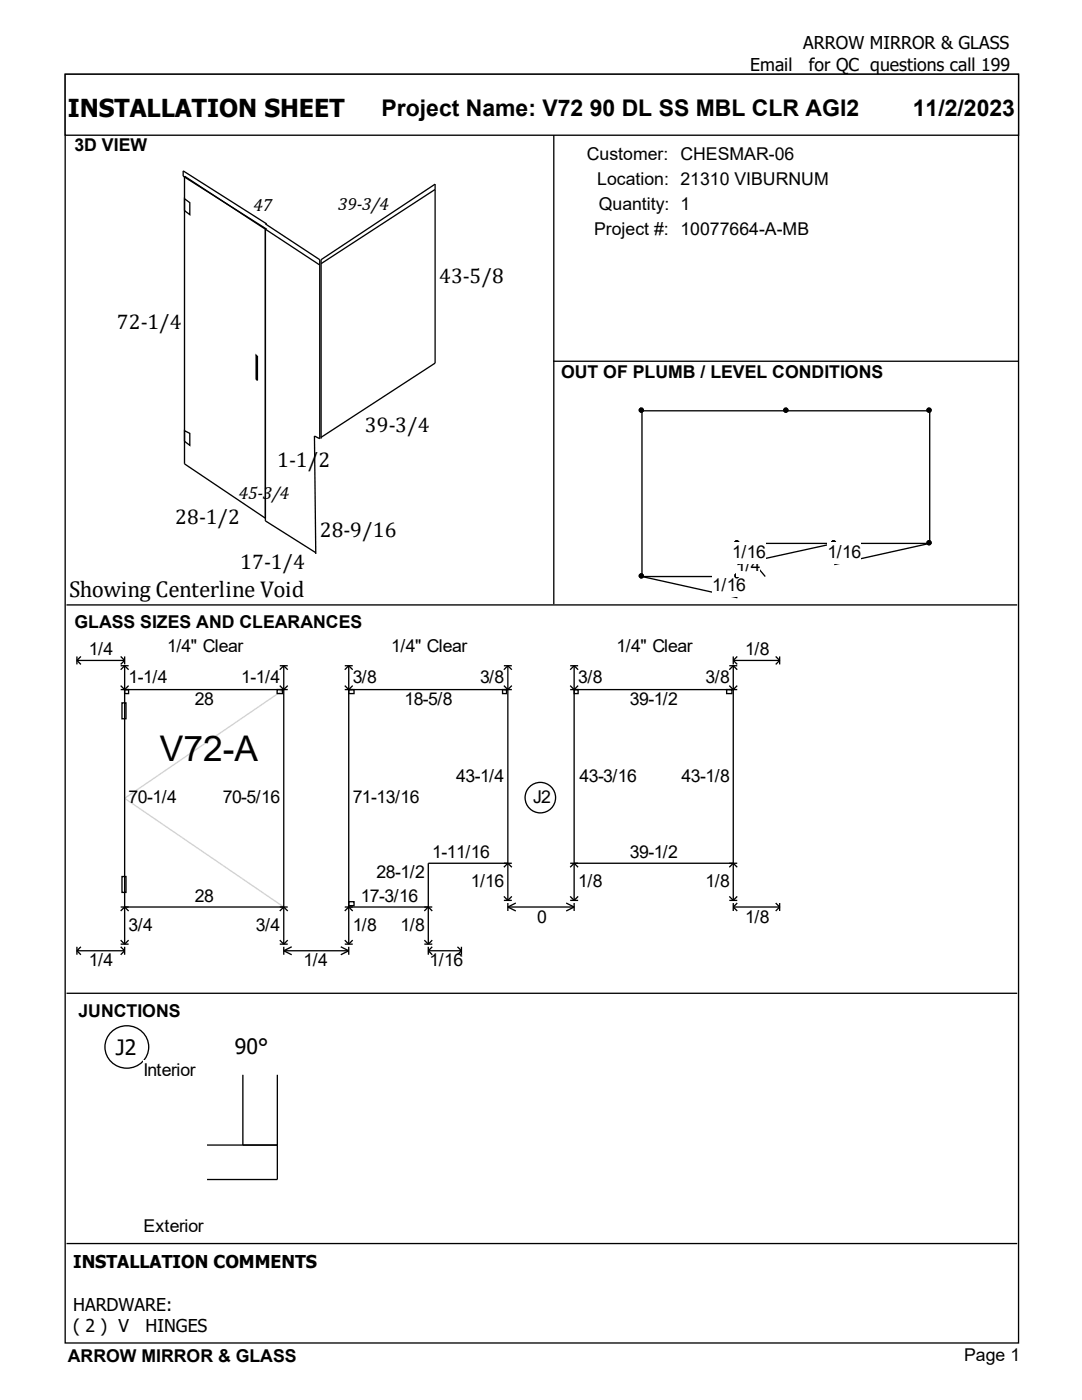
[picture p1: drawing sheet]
<svg xmlns="http://www.w3.org/2000/svg" width="216mm" height="279mm" viewBox="0 0 216 279" stroke-linecap="round" stroke-linejoin="round" font-family="sans-serif">
<g fill="#fff" stroke="#000" stroke-width=".26">
<path d="M13 14.8h190.2v253.2h-190.2z"/>
<path d="M13 14.8h190.2v12.2h-190.2z"/>
</g>
<path d="M13.5 30.7h96.7v89.4h-96.7z" fill="#fff"/>
<path d="M36.8 39.7l1.1 .8v2.3l-1.1-.8zM86.8 37.8l-22.7 14.8M110.5 27v93.6M53 45.7l-16.2-10.5v57.4l16.2 10.8M53 45.7v58.3l10 6.3M53 44.7l10.8 7.1v35.7l-1.1-.5 .3 23.6M53 45.7l10.8 7.2M53.2 44.7l-16.6-10.6v1.1l16.6 10.5M51.1 70.9l.3 .2v4.8l-.3-.3zM110.4 72.1h92.8M36.8 86l1.1 .5v2.4l-1.1-.8zM64.1 87.3l22.7-14.8v-35.8l-22.7 15.1v35.7" fill="none" stroke="#000" stroke-width=".26"/>
<path d="M110.9 77h91.9v43.1h-91.9z" fill="#fff"/>
<g fill="#000" stroke="#000" stroke-width=".26">
<circle cx="128" cy="81.9" r=".4"/>
<circle cx="128" cy="114.9" r=".4"/>
<circle cx="147" cy="114.9" r=".4"/>
</g>
<path d="M128.1 82v33.1M128.1 115.1h19M128.1 115.1l19 4.2" fill="none" stroke="#000" stroke-width=".26"/>
<path d="M142.1 114.8h6.6v4.2h-6.6z" fill-rule="evenodd" fill="#fff"/>
<g fill="#000" stroke="#000" stroke-width=".26">
<circle cx="147" cy="114.9" r=".4"/>
<circle cx="147" cy="108.3" r=".4"/>
</g>
<path d="M147.1 115.1v-6.7l5.6 6.7" fill="none" stroke="#000" stroke-width=".26"/>
<path d="M146.9 110.8h4.7v4.3h-4.7z" fill-rule="evenodd" fill="#fff"/>
<g fill="#000" stroke="#000" stroke-width=".26">
<circle cx="147" cy="108.3" r=".4"/>
<circle cx="166.3" cy="108.3" r=".4"/>
</g>
<path d="M147.1 108.4h19.4l-19.4 4.3" fill="none" stroke="#000" stroke-width=".26"/>
<path d="M146.1 108.2h6.6v4.2h-6.6z" fill-rule="evenodd" fill="#fff"/>
<g fill="#000" stroke="#000" stroke-width=".26">
<circle cx="166.3" cy="108.3" r=".4"/>
<circle cx="185.4" cy="108.3" r=".4"/>
</g>
<path d="M166.5 108.4h19l-19 4.3" fill="none" stroke="#000" stroke-width=".26"/>
<path d="M165.1 108.2h6.7v4.2h-6.7z" fill-rule="evenodd" fill="#fff"/>
<g fill="#000" stroke="#000" stroke-width=".26">
<circle cx="128" cy="81.9" r=".4"/>
<circle cx="156.8" cy="81.9" r=".4"/>
<circle cx="185.4" cy="81.9" r=".4"/>
<circle cx="185.4" cy="108.3" r=".4"/>
</g>
<path d="M128.1 82h57.4v26.4M13.3 120.7h189.7" fill="none" stroke="#000" stroke-width=".26"/>
<path d="M14.3 126.8h187.4v68.8h-187.4z" fill="#fff"/>
<path d="M56.6 137.6l-31.7 21.7 31.7 21.7" fill="none" stroke="#d3d3d3" stroke-width=".26"/>
<g fill="none" stroke="#000" stroke-width=".26">
<path d="M15.3 131v1.6M15.3 131.8l.8 .8M15.3 131.8h9.6M16.1 131l-.8 .8M24.1 131l.8 .8M24.1 137.6h33.3M24.1 132.9h1.6M24.1 136.8l.8 .8 .8-.8M24.9 137.6h.8v.8h-.8zM24.9 131v1.6M24.9 132.9v55.5M24.9 131.8l-.8 .8"/>
<path d="M24.9 132.9l-.8 .8M24.9 132.9l.8 .8M55.3 137.6h1.1v.8h-1.1zM55.8 132.9h1.6M55.8 136.8l.8 .8 .8-.8M56.6 132.9v55.5M56.6 132.9l.8 .8M56.6 132.9l-.8 .8M68.8 132.9h1.6M68.8 137.6h33.3M68.8 136.8l.8 .8 .8-.8M69.6 137.6h1v.8h-1z"/>
<path d="M69.6 132.9v55.5M69.6 132.9l.8 .8M69.6 132.9l-.8 .8M100.3 137.6h.8v.8h-.8zM100.5 132.9h1.6M100.5 136.8l.8 .8 .8-.8M101.3 132.9l.8 .8M101.3 132.9v46.8M101.3 132.9l-.8 .8M113.8 137.6h33.3M113.8 132.9h1.6M113.8 136.8l.8 .8 .8-.8"/>
<path d="M114.6 132.9v46.8M114.6 132.9l-.8 .8M114.6 132.9l.8 .8M114.6 137.6h.8v.8h-.8zM145 137.6h1.1v.8h-1.1zM145.5 132.9h1.6M145.5 136.8l.8 .8 .8-.8M146.3 131.8h9.3M146.3 131v1.6M146.3 132.9v46.8M146.3 132.9l-.8 .8M146.3 131.8l.8 .8"/>
<path d="M146.3 132.9l.8 .8M147.1 131l-.8 .8M154.8 131l.8 .8M155.6 131.8l-.8 .8M155.6 131v1.6M24.3 140.3h.8v3.1h-.8zM24.3 174.9h.8v3.2h-.8zM69.6 180h1v.7h-1zM100.5 179.7h1.6M100.5 178.9l.8 .8M100.5 173.1l.8-.8 .8 .8M102.1 172.3h-16.6v16.1"/>
<path d="M102.1 178.9l-.8 .8M113.8 172.3h33.3M113.8 179.7h1.6M113.8 178.9l.8 .8M113.8 173.1l.8-.8 .8 .8M115.4 178.9l-.8 .8M145.5 179.7h1.6M145.5 178.9l.8 .8M145.5 173.1l.8-.8 .8 .8M147.1 178.9l-.8 .8M13.3 198.2h189.7M15.3 189v1.5"/>
<path d="M15.3 189.7l.8 .8M15.3 189.7h9.6M16.1 189l-.8 .7M24.1 189l.8 .7M24.1 181h33.3M24.1 188.4h1.6M24.1 187.6l.8 .8M24.1 181.8l.8-.8 .8 .8M24.9 189v1.5M24.9 189.7l-.8 .8M25.7 187.6l-.8 .8M55.8 188.4h1.6"/>
<path d="M55.8 187.6l.8 .8M55.8 181.8l.8-.8 .8 .8M56.6 189.7h13M56.6 189v1.5M56.6 189.7l1.6 .8M57.4 187.6l-.8 .8M58.2 189l-1.6 .7M68 189l1.6 .7M68.8 181h17.5M68.8 188.4h1.6M68.8 187.6l.8 .8M68.8 181.8l.8-.8 .8 .8"/>
<path d="M69.6 189v1.5M69.6 189.7l-1.6 .8M70.4 187.6l-.8 .8M84.7 188.4h1.6M84.7 187.6l.8 .8M84.7 181.8l.8-.8 .8 .8M85.5 189.7h6.6M85.5 189v1.5M85.5 189.7l.8 .8M86.3 187.6l-.8 .8M86.3 189l-.8 .7M91.3 189l.8 .7"/>
<path d="M92.1 189v1.5M92.1 189.7l-.8 .8M101.3 181l1.6 .8M101.3 181h13.3M101.3 180.2v1.6M102.9 180.2l-1.6 .8M113 180.2l1.6 .8M114.6 180.2v1.6M114.6 181l-1.6 .8M146.3 181h9.3M146.3 180.2v1.6M146.3 181l.8 .8"/>
<path d="M147.1 180.2l-.8 .8M154.8 180.2l.8 .8M155.6 181l-.8 .8M155.6 180.2v1.6"/>
<circle cx="107.8" cy="159.2" r="3"/>
</g>
<path d="M22 206.2a4.3 4.3 0 0 1 6.8 .2 4.3 4.3 0 0 1-2 6.5 4.3 4.3 0 0 1-5-1.4 4.3 4.3 0 0 1 .2-5.3z" fill="#fff" stroke="#000" stroke-width=".26"/>
<path d="M28.6 211.6h43.7v35.5h-43.7z" fill="#fff"/>
<path d="M48.5 214.5v14M55.3 214.5v20.9h-14M41.3 228.5h14M13.3 248.2h189.7" fill="none" stroke="#000" stroke-width=".26"/>
<text font-size="7.1" x="31.9" y="151.9">V72-A</text>
<text font-size="4.9" x="13.5" y="23.3">INSTALLATION SHEET</text>
<g font-size="4.6">
<text x="76.1" y="23.1">Project Name: V72 90 DL SS MBL CLR AGI2</text>
<text x="182.1" y="23.1">11/2/2023</text>
<text x="13.8" y="119.2">Showing Centerline Void</text>
</g>
<g font-size="4.2">
<text x="87.6" y="56.4">43-5/8</text>
<text x="23.3" y="65.6">72-1/4</text>
<text x="72.8" y="86.3">39-3/4</text>
<text x="55.3" y="93.2">1-1/2</text>
<text x="35" y="104.5">28-1/2</text>
<text x="63.8" y="107.2">28-9/16</text>
<text x="47.9" y="113.5">17-1/4</text>
<text x="23.1" y="210.5">J2</text>
<text x="46.9" y="210.3">90°</text>
</g>
<g font-size="3.5">
<text x="160.3" y="9.9">ARROW MIRROR &amp; GLASS</text>
<text x="149.7" y="14.1">Email</text>
<text x="161.4" y="14.1">for QC questions call 199</text>
<text x="14.9" y="30.2">3D VIEW</text>
<text x="117.1" y="31.9">Customer: CHESMAR-06</text>
<text x="67.5" y="41.9">39-3/4</text>
<text x="119.2" y="36.9">Location: 21310 VIBURNUM</text>
<text x="119.5" y="41.9">Quantity: 1</text>
<text x="50.6" y="42.2">47</text>
<text x="118.5" y="46.9">Project #: 10077664-A-MB</text>
<text x="112" y="75.3">OUT OF PLUMB / LEVEL CONDITIONS</text>
<text x="47.7" y="99.6">45-3/4</text>
<text x="146.1" y="111.3">1/16</text>
<text x="146.9" y="114">1/4</text>
<text x="165.1" y="111.3">1/16</text>
<text x="142.1" y="117.9">1/16</text>
<text x="14.9" y="125.3">GLASS SIZES AND CLEARANCES</text>
<text x="17.7" y="130.7">1/4</text>
<text x="33.3" y="130.2">1/4&quot; Clear</text>
<text x="78.1" y="130.2">1/4&quot; Clear</text>
<text x="123" y="130.2">1/4&quot; Clear</text>
<text x="148.7" y="130.7">1/8</text>
<text x="25.7" y="136.3">1-1/4</text>
<text x="48.2" y="136.3">1-1/4</text>
<text x="70.4" y="136.3">3/8</text>
<text x="95.8" y="136.3">3/8</text>
<text x="115.4" y="136.3">3/8</text>
<text x="140.8" y="136.3">3/8</text>
<text x="38.9" y="140.8">28</text>
<text x="80.7" y="140.8">18-5/8</text>
<text x="125.7" y="140.8">39-1/2</text>
<text x="25.7" y="160.3">70-1/4</text>
<text x="44.5" y="160.3">70-5/16</text>
<text x="70.4" y="160.3">71-13/16</text>
<text x="91" y="156.1">43-1/4</text>
<text x="106.4" y="160.3">J2</text>
<text x="115.6" y="156.1">43-3/16</text>
<text x="136" y="156.1">43-1/8</text>
<text x="86.3" y="171.2">1-11/16</text>
<text x="125.7" y="171.2">39-1/2</text>
<text x="38.9" y="179.9">28</text>
<text x="72" y="179.9">17-3/16</text>
<text x="75.1" y="175.2">28-1/2</text>
<text x="93.9" y="177">1/16</text>
<text x="115.4" y="177">1/8</text>
<text x="140.8" y="177">1/8</text>
<text x="25.7" y="185.7">3/4</text>
<text x="51.1" y="185.7">3/4</text>
<text x="70.4" y="185.7">1/8</text>
<text x="79.9" y="185.7">1/8</text>
<text x="107.2" y="184.1">0</text>
<text x="148.7" y="184.1">1/8</text>
<text x="17.7" y="192.9">1/4</text>
<text x="60.6" y="192.9">1/4</text>
<text x="85.7" y="192.9">1/16</text>
<text x="15.6" y="202.9">JUNCTIONS</text>
<text x="28.6" y="214.7">Interior</text>
<text x="28.6" y="245.9">Exterior</text>
<text x="14.6" y="253.1">INSTALLATION COMMENTS</text>
<text x="14.6" y="261.6">HARDWARE:</text>
<text x="14.6" y="265.8">( 2 ) V</text>
<text x="29.1" y="265.8">HINGES</text>
<text x="13.5" y="271.8">ARROW MIRROR &amp; GLASS</text>
<text x="192.4" y="271.7">Page 1</text>
</g>
</svg>
